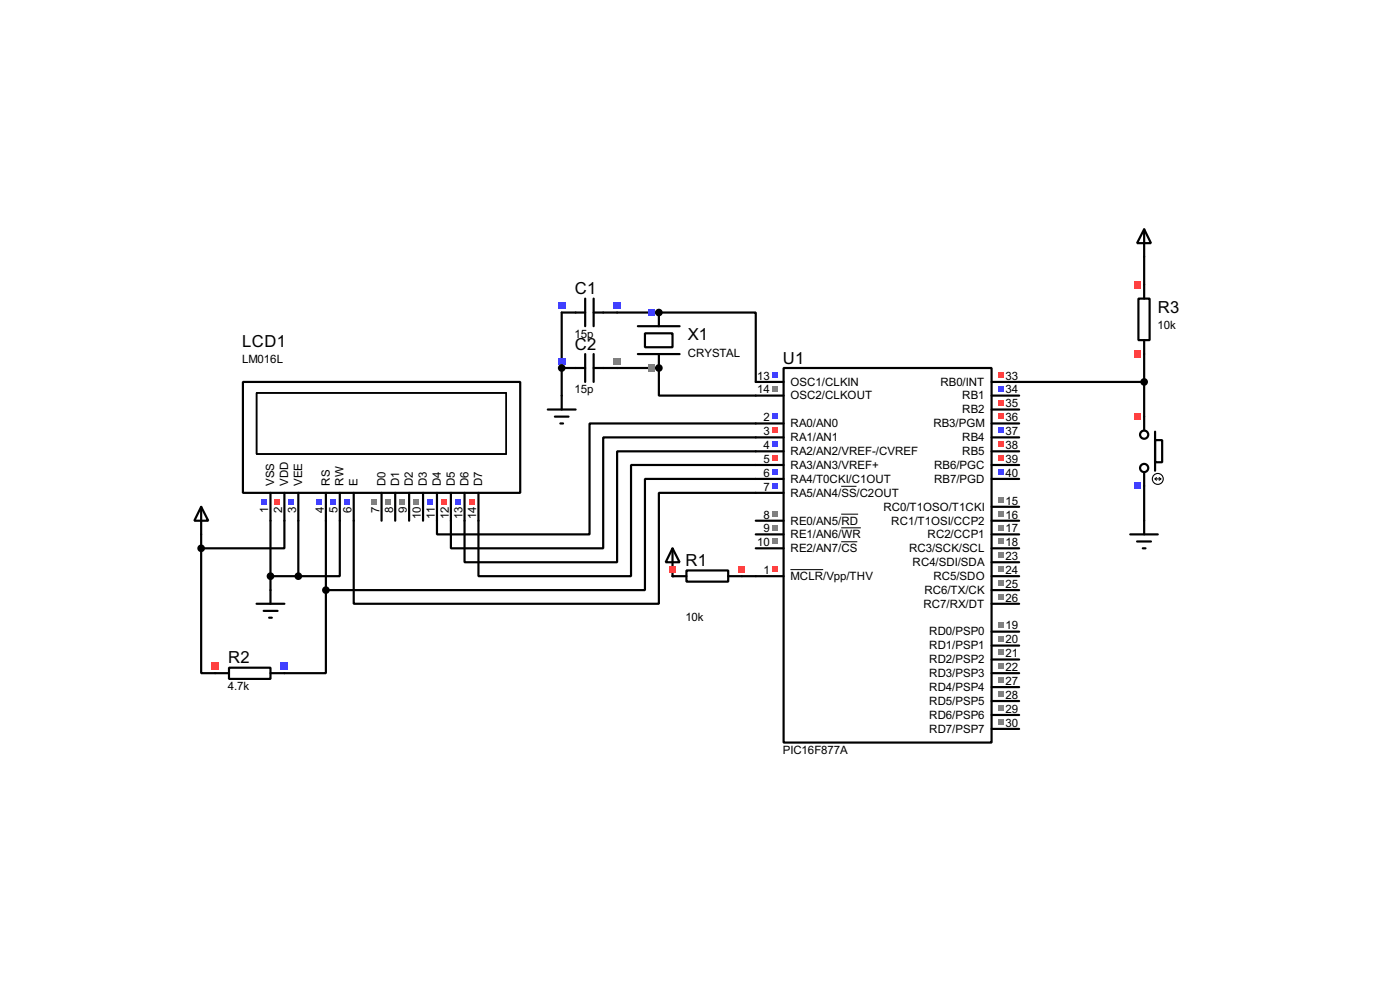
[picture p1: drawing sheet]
<svg xmlns="http://www.w3.org/2000/svg" width="256mm" height="180mm" viewBox="0 0 256 180" stroke-linecap="round" stroke-linejoin="round" font-family="sans-serif">
<g fill="none" stroke="#000" stroke-width=".4">
<path d="M102.9 57.2v15.2M113.1 57.2h25.4v12.7h5.1M209.6 47v5.1M113.1 67.4h7.6v5h22.9M143.6 67.4h38.1v68.5h-38.1zM143.6 77.5h-35.6v20.3h-27.9v-2.5M181.7 69.9h27.9M181.7 77.5h5M181.7 72.4h5M181.7 75h5M209.6 64.8v11.5M36.9 97.8v2.6"/>
<path d="M49.6 95.3v12.7M52.1 95.3v5.1h-15.2M54.7 95.3v10.2M59.7 95.3v12.7M62.3 95.3v10.2h-7.6M138.5 95.3h5.1M138.5 97.8h5.1M143.6 85.1h-28v20.4h-27.9v-10.2M143.6 82.6h-30.5v20.3h-28v-7.6M143.6 80.1h-33.1v20.3h-27.9v-5.1M143.6 90.2h-22.9v20.3h-55.9v-15.2M143.6 87.7h-25.4v20.3h-58.5"/>
<path d="M181.7 80.1h5M181.7 82.6h5M181.7 87.7h5M181.7 95.3h5M181.7 97.8h5M181.7 85.1h5M181.7 92.8h5M209.6 89v6.3M36.9 100.4v22.8h2.5M49.6 105.5h5.1M59.7 108v15.2h-7.6M135.9 105.5h7.7"/>
<path d="M138.5 100.4h5.1M181.7 105.5h5M181.7 100.4h5M181.7 115.6h5M181.7 118.2h5M181.7 110.5h5M181.7 108h5M181.7 102.9h5M181.7 133.4h5M181.7 130.9h5M181.7 128.3h5M181.7 125.8h5"/>
<path d="M181.7 123.2h5M181.7 120.7h5"/>
</g>
<g fill="#000">
<circle cx="120.7" cy="57.2" r=".2"/>
<circle cx="102.9" cy="67.4" r=".2"/>
<circle cx="120.7" cy="67.4" r=".2"/>
<circle cx="123.2" cy="105.5" r=".2"/>
</g>
<path d="M154.1 89h2.8M154.1 94.1h3.1M154.1 96.6h3.6M154.1 99.2h3M144.8 104.3h6" fill="none" stroke="#000" stroke-width=".18"/>
<path d="M141.4 75.7h1v1.1h-1z" fill="#4040ff"/>
<path d="M141.4 78.3h1v1h-1z" fill="#ff4040"/>
<g fill="#4040ff">
<path d="M141.4 80.8h1v1h-1z"/>
<path d="M141.4 85.9h1v1h-1z"/>
<path d="M141.4 88.4h1v1.1h-1z"/>
</g>
<g fill="#808080">
<path d="M141.4 93.5h1v1h-1z"/>
<path d="M141.4 96.1h1v1h-1z"/>
<path d="M141.4 98.6h1v1h-1z"/>
</g>
<path d="M141.4 68.1h1v1h-1z" fill="#4040ff"/>
<g fill="#808080">
<path d="M141.4 70.7h1v1h-1z"/>
<path d="M182.8 93.5h1v1h-1z"/>
<path d="M182.8 96.1h1v1h-1z"/>
<path d="M182.8 98.6h1v1h-1z"/>
<path d="M182.8 113.8h1v1.1h-1z"/>
<path d="M182.8 116.4h1v1h-1z"/>
</g>
<path d="M182.8 85.9h1v1h-1z" fill="#4040ff"/>
<g fill="#ff4040">
<path d="M182.8 83.4h1v1h-1z"/>
<path d="M182.8 80.8h1v1h-1z"/>
</g>
<path d="M182.8 78.3h1v1h-1z" fill="#4040ff"/>
<g fill="#ff4040">
<path d="M182.8 75.7h1v1.1h-1z"/>
<path d="M182.8 73.2h1v1h-1z"/>
</g>
<path d="M182.8 70.7h1v1h-1z" fill="#4040ff"/>
<path d="M182.8 68.1h1v1h-1z" fill="#ff4040"/>
<g fill="#808080">
<path d="M182.8 131.6h1v1h-1z"/>
<path d="M182.8 129.1h1v1h-1z"/>
<path d="M182.8 126.5h1v1.1h-1z"/>
<path d="M182.8 124h1v1h-1z"/>
<path d="M182.8 121.5h1v1h-1z"/>
<path d="M182.8 118.9h1v1h-1z"/>
<path d="M182.8 108.8h1v1h-1z"/>
<path d="M182.8 106.2h1v1h-1z"/>
<path d="M182.8 103.7h1v1h-1z"/>
<path d="M182.8 101.1h1v1.1h-1z"/>
</g>
<path d="M141.4 83.4h1v1h-1z" fill="#ff4040"/>
<path d="M182.8 91h1v1h-1z" fill="#808080"/>
<path d="M141.4 103.7h1v1h-1z" fill="#ff4040"/>
<path d="M116.9 59.7h7.6M120.7 57.2v2.5M116.9 64.8h7.6M118.2 61h5v2.6h-5zM120.7 64.8v2.6" fill="none" stroke="#000" stroke-width=".4"/>
<path d="M118.8 56.6h1.3v1.2h-1.3z" fill="#4040ff"/>
<path d="M118.8 66.7h1.3v1.3h-1.3z" fill="#808080"/>
<path d="M102.9 57.2h4.3M107.2 54.7v5M108.8 54.7v5M108.8 57.2h4.3" fill="none" stroke="#000" stroke-width=".4"/>
<g fill="#4040ff">
<path d="M112.4 55.3h1.3v1.3h-1.3z"/>
<path d="M102.3 55.3h1.3v1.3h-1.3z"/>
</g>
<path d="M102.9 67.4h4.3M107.2 64.8v5.1M108.8 64.8v5.1M108.8 67.4h4.3" fill="none" stroke="#000" stroke-width=".4"/>
<path d="M112.4 65.5h1.3v1.2h-1.3z" fill="#808080"/>
<path d="M102.3 65.5h1.3v1.2h-1.3z" fill="#4040ff"/>
<g fill="#000" stroke="#000" stroke-width=".4">
<circle cx="120.7" cy="57.2" r=".5"/>
<circle cx="102.9" cy="67.4" r=".5"/>
<circle cx="120.7" cy="67.4" r=".5"/>
</g>
<g fill="none" stroke="#000" stroke-width=".4">
<path d="M44.5 69.9h50.8v20.3h-50.8zM100.4 75h5.1M101.7 76.3h2.5M102.7 77.5h.5M102.9 72.4v2.6M49.6 90.2v5.1M52.1 90.2v5.1M54.7 90.2v5.1M59.7 90.2v5.1M62.3 90.2v5.1M64.8 90.2v5.1M69.9 90.2v5.1"/>
<path d="M72.4 90.2v5.1M75 90.2v5.1M77.5 90.2v5.1M80.1 90.2v5.1M82.6 90.2v5.1M85.1 90.2v5.1M87.7 90.2v5.1"/>
</g>
<path d="M47 71.9h45.8v11.2h-45.8z" fill="none" stroke="#000" stroke-width=".25"/>
<path d="M85.9 91.4h1v1h-1z" fill="#ff4040"/>
<path d="M83.4 91.4h1v1h-1z" fill="#4040ff"/>
<path d="M80.8 91.4h1v1h-1z" fill="#ff4040"/>
<path d="M78.3 91.4h1v1h-1z" fill="#4040ff"/>
<g fill="#808080">
<path d="M75.7 91.4h1.1v1h-1.1z"/>
<path d="M73.2 91.4h1v1h-1z"/>
<path d="M70.7 91.4h1v1h-1z"/>
<path d="M68.1 91.4h1v1h-1z"/>
</g>
<g fill="#4040ff">
<path d="M63 91.4h1.1v1h-1.1z"/>
<path d="M60.5 91.4h1v1h-1z"/>
<path d="M58 91.4h1v1h-1z"/>
<path d="M47.8 91.4h1v1h-1z"/>
</g>
<path d="M50.3 91.4h1.1v1h-1.1z" fill="#ff4040"/>
<path d="M52.9 91.4h1v1h-1z" fill="#4040ff"/>
<path d="M123.2 100.4l1.3 2.5h-2.5zM123.2 100.4v5.1h2.6M125.8 104.4h7.6v2.1h-7.6zM133.4 105.5h2.5" fill="none" stroke="#000" stroke-width=".4"/>
<g fill="#ff4040">
<path d="M122.6 103.6h1.3v1.2h-1.3z"/>
<path d="M135.3 103.6h1.3v1.2h-1.3z"/>
</g>
<path d="M36.9 92.8l1.3 2.5h-2.6zM36.9 92.8v5M47 110.5h5.1M48.3 111.8h2.6M49.3 113.1h.5M49.6 108v2.5M39.4 123.2h2.6M42 122.2h7.6v2.1h-7.6zM49.6 123.2h2.5" fill="none" stroke="#000" stroke-width=".4"/>
<g fill="#000" stroke="#000" stroke-width=".4">
<circle cx="36.8" cy="100.4" r=".5"/>
<circle cx="49.5" cy="105.5" r=".5"/>
<circle cx="54.6" cy="105.5" r=".5"/>
</g>
<path d="M38.8 121.3h1.3v1.3h-1.3z" fill="#ff4040"/>
<path d="M51.5 121.3h1.3v1.3h-1.3z" fill="#4040ff"/>
<circle cx="59.7" cy="108" r=".5" fill="#000" stroke="#000" stroke-width=".4"/>
<path d="M208.6 54.7h2v7.6h-2zM209.6 52.1v2.6M209.6 62.3v2.5" fill="none" stroke="#000" stroke-width=".4"/>
<g fill="#ff4040">
<path d="M207.7 51.5h1.3v1.3h-1.3z"/>
<path d="M207.7 64.2h1.3v1.3h-1.3z"/>
</g>
<g fill="none" stroke="#000" stroke-width=".4">
<path d="M209.6 42l1.3 2.5h-2.6zM209.6 42v5M209.6 76.3v2.5M211.6 79v7.2M209.6 86.4v2.6M211.6 80.6h1.3v4h-1.3z"/>
<circle cx="209.6" cy="79.6" r=".75"/>
<circle cx="209.6" cy="85.7" r=".75"/>
</g>
<g fill="none" stroke="#000" stroke-width=".2">
<path d="M211.6 87.7h1.1M211.6 87.7l.3 .2M211.9 87.4l-.3 .3M212.4 87.4l.3 .3M212.7 87.7l-.3 .2"/>
<circle cx="212.1" cy="87.7" r="1"/>
</g>
<path d="M207.7 75.6h1.3v1.3h-1.3z" fill="#ff4040"/>
<path d="M207.7 88.3h1.3v1.3h-1.3z" fill="#4040ff"/>
<circle cx="209.6" cy="69.9" r=".5" fill="#000" stroke="#000" stroke-width=".4"/>
<path d="M207.1 97.8h5M208.3 99.1h2.6M209.6 95.3v2.5M209.4 100.4h.5" fill="none" stroke="#000" stroke-width=".4"/>
<g font-size="3.4">
<text x="105.3" y="53.9">C1</text>
<text x="212.1" y="57.2">R3</text>
<text x="44.4" y="63.5">LCD1</text>
<text x="105.3" y="64">C2</text>
<text x="126" y="62.3">X1</text>
<text x="143.4" y="66.6">U1</text>
<text x="125.6" y="103.6">R1</text>
<text x="41.8" y="121.4">R2</text>
</g>
<g font-size="2.4">
<text x="105.3" y="61.8">15p</text>
<text x="126" y="65.3">CRYSTAL</text>
<text x="212.1" y="60.2">10k</text>
<text x="44.3" y="66.5">LM016L</text>
<text x="105.3" y="72">15p</text>
<text x="138.7" y="69.5">13</text>
<text x="138.7" y="72">14</text>
<text x="144.8" y="70.6">OSC1/CLKIN</text>
<text x="172.3" y="70.6">RB0/INT</text>
<text x="184.2" y="72">34</text>
<text x="184.2" y="69.5">33</text>
<text x="139.9" y="77.1">2</text>
<text x="144.8" y="73.1">OSC2/CLKOUT</text>
<text x="176.3" y="75.7">RB2</text>
<text x="176.3" y="73.1">RB1</text>
<text x="184.2" y="77.1">36</text>
<text x="184.2" y="74.6">35</text>
<text x="139.9" y="79.7">3</text>
<text x="139.9" y="82.2">4</text>
<text x="144.8" y="78.2">RA0/AN0</text>
<text x="144.8" y="80.8">RA1/AN1</text>
<text x="144.8" y="83.3">RA2/AN2/VREF-/CVREF</text>
<text x="171" y="78.2">RB3/PGM</text>
<text x="176.3" y="83.3">RB5</text>
<text x="176.3" y="80.8">RB4</text>
<text x="184.2" y="82.2">38</text>
<text x="184.2" y="79.7">37</text>
<text x="50.3" y="88.9" transform="rotate(-90 50.3 88.9)">VSS</text>
<text x="52.8" y="88.9" transform="rotate(-90 52.8 88.9)">VDD</text>
<text x="55.4" y="88.9" transform="rotate(-90 55.4 88.9)">VEE</text>
<text x="60.4" y="88.9" transform="rotate(-90 60.4 88.9)">RS</text>
<text x="63" y="88.9" transform="rotate(-90 63 88.9)">RW</text>
<text x="65.5" y="88.9" transform="rotate(-90 65.5 88.9)">E</text>
<text x="70.6" y="88.9" transform="rotate(-90 70.6 88.9)">D0</text>
<text x="73.1" y="88.9" transform="rotate(-90 73.1 88.9)">D1</text>
<text x="75.7" y="88.9" transform="rotate(-90 75.7 88.9)">D2</text>
<text x="78.2" y="88.9" transform="rotate(-90 78.2 88.9)">D3</text>
<text x="80.8" y="88.9" transform="rotate(-90 80.8 88.9)">D4</text>
<text x="83.3" y="88.9" transform="rotate(-90 83.3 88.9)">D5</text>
<text x="85.8" y="88.9" transform="rotate(-90 85.8 88.9)">D6</text>
<text x="88.4" y="88.9" transform="rotate(-90 88.4 88.9)">D7</text>
<text x="139.9" y="87.3">6</text>
<text x="139.9" y="89.8">7</text>
<text x="139.9" y="84.7">5</text>
<text x="144.8" y="88.4">RA4/T0CKI/C1OUT</text>
<text x="144.8" y="85.8">RA3/AN3/VREF+</text>
<text x="171.1" y="88.4">RB7/PGD</text>
<text x="171.1" y="85.8">RB6/PGC</text>
<text x="184.2" y="87.3">40</text>
<text x="184.2" y="84.7">39</text>
<text x="49.2" y="93.9" transform="rotate(-90 49.2 93.9)">1</text>
<text x="51.7" y="93.9" transform="rotate(-90 51.7 93.9)">2</text>
<text x="54.3" y="93.9" transform="rotate(-90 54.3 93.9)">3</text>
<text x="59.3" y="93.9" transform="rotate(-90 59.3 93.9)">4</text>
<text x="61.9" y="93.9" transform="rotate(-90 61.9 93.9)">5</text>
<text x="64.4" y="93.9" transform="rotate(-90 64.4 93.9)">6</text>
<text x="69.5" y="93.9" transform="rotate(-90 69.5 93.9)">7</text>
<text x="72" y="93.9" transform="rotate(-90 72 93.9)">8</text>
<text x="74.6" y="93.9" transform="rotate(-90 74.6 93.9)">9</text>
<text x="77.1" y="95.1" transform="rotate(-90 77.1 95.1)">10</text>
<text x="79.6" y="94.9" transform="rotate(-90 79.6 94.9)">11</text>
<text x="82.2" y="95.1" transform="rotate(-90 82.2 95.1)">12</text>
<text x="84.7" y="95.1" transform="rotate(-90 84.7 95.1)">13</text>
<text x="87.3" y="95.1" transform="rotate(-90 87.3 95.1)">14</text>
<text x="139.9" y="94.9">8</text>
<text x="144.8" y="90.9">RA5/AN4/SS/C2OUT</text>
<text x="161.8" y="93.5">RC0/T1OSO/T1CKI</text>
<text x="184.2" y="94.9">16</text>
<text x="184.2" y="92.4">15</text>
<text x="138.7" y="100">10</text>
<text x="139.9" y="97.4">9</text>
<text x="144.8" y="96">RE0/AN5/RD</text>
<text x="144.8" y="98.5">RE1/AN6/WR</text>
<text x="144.8" y="101.1">RE2/AN7/CS</text>
<text x="163.3" y="96">RC1/T1OSI/CCP2</text>
<text x="166.5" y="101.1">RC3/SCK/SCL</text>
<text x="169.9" y="98.5">RC2/CCP1</text>
<text x="184.2" y="97.4">17</text>
<text x="184.2" y="100">18</text>
<text x="139.9" y="105.1">1</text>
<text x="144.8" y="106.2">MCLR/Vpp/THV</text>
<text x="167.2" y="103.6">RC4/SDI/SDA</text>
<text x="171" y="106.2">RC5/SDO</text>
<text x="184.2" y="107.6">25</text>
<text x="184.2" y="105.1">24</text>
<text x="184.2" y="102.5">23</text>
<text x="125.6" y="113.7">10k</text>
<text x="169.2" y="111.2">RC7/RX/DT</text>
<text x="169.3" y="108.7">RC6/TX/CK</text>
<text x="184.2" y="110.1">26</text>
<text x="170.2" y="116.3">RD0/PSP0</text>
<text x="170.2" y="118.9">RD1/PSP1</text>
<text x="184.2" y="115.2">19</text>
<text x="184.2" y="117.8">20</text>
<text x="170.2" y="123.9">RD3/PSP3</text>
<text x="170.2" y="121.4">RD2/PSP2</text>
<text x="184.2" y="125.4">27</text>
<text x="184.2" y="122.8">22</text>
<text x="184.2" y="120.3">21</text>
<text x="41.8" y="126.4">4.7k</text>
<text x="170.2" y="131.6">RD6/PSP6</text>
<text x="170.2" y="129">RD5/PSP5</text>
<text x="170.2" y="126.5">RD4/PSP4</text>
<text x="184.2" y="130.5">29</text>
<text x="184.2" y="127.9">28</text>
<text x="170.2" y="134.1">RD7/PSP7</text>
<text x="184.2" y="133">30</text>
<text x="143.4" y="138">PIC16F877A</text>
</g>
</svg>
